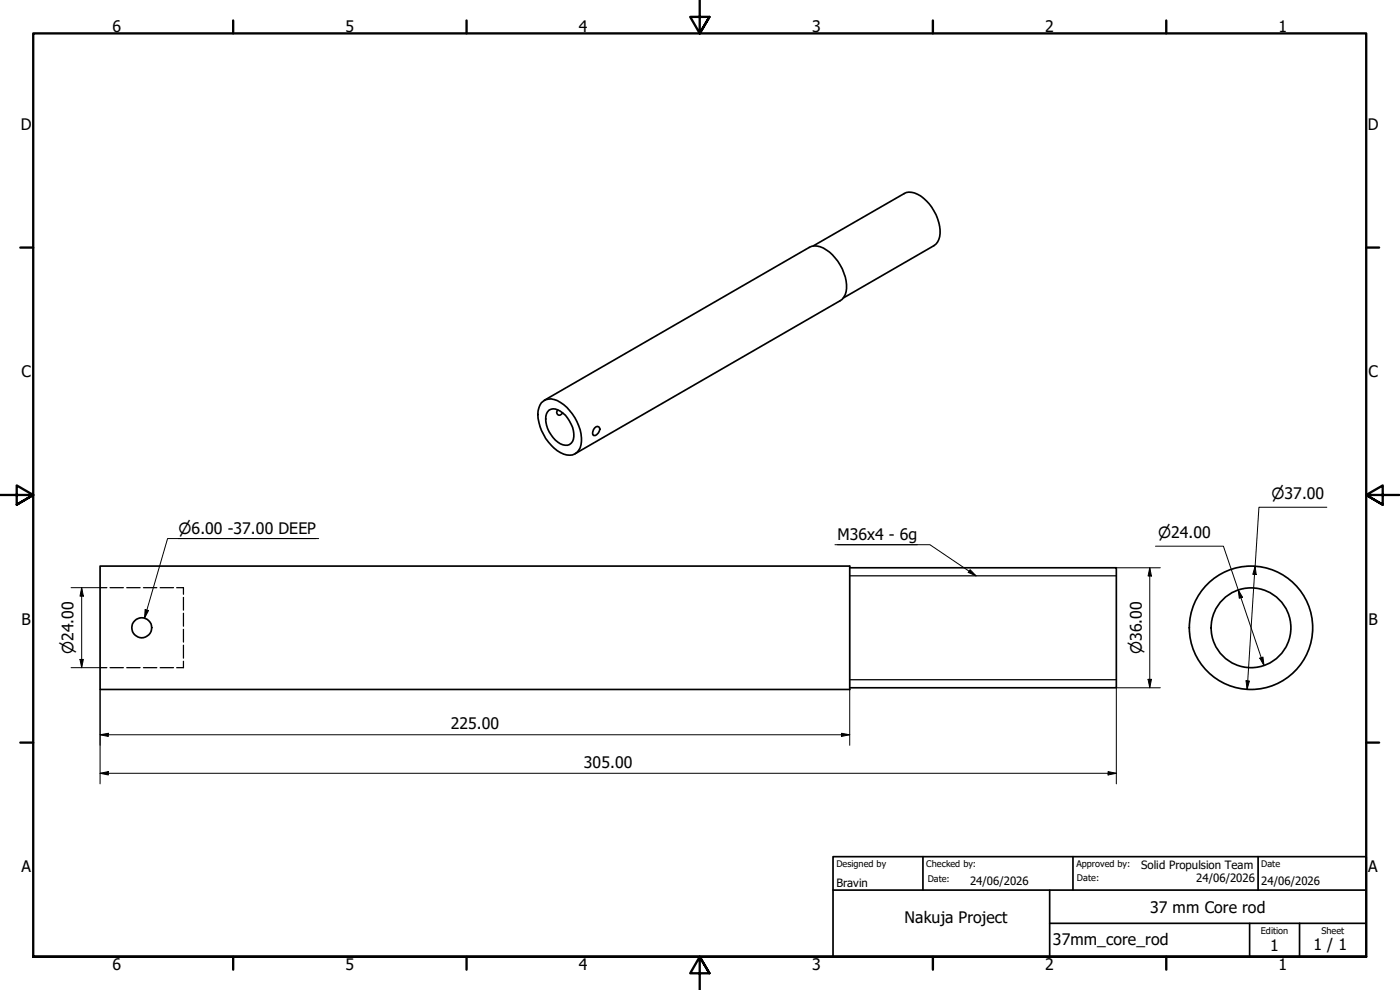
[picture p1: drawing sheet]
<svg xmlns="http://www.w3.org/2000/svg" width="420mm" height="297mm" viewBox="0 0 420 297" stroke-linecap="round" stroke-linejoin="round" font-family="sans-serif">
<!-- layer: Visible (ISO) -->
<g fill="none" stroke="#000" stroke-width=".51">
<path d="M244.1 73.8l27.2-15.7a5.9 5.9 0 0 1 6.8 2.2 13.3 13.3 0 0 1 3.9 10.7 4 4 0 0 1-1.7 2.7l-27.2 15.7M162.5 120.8a4.2 4.2 0 0 1 5.7 0 13.8 13.8 0 0 1 6.2 12.7 3.6 3.6 0 0 1-5.2 2.8 13.7 13.7 0 0 1-7.7-13zM163.3 120.1l79.6-45.9a4.9 4.9 0 0 1 5.1 .8 13.6 13.6 0 0 1 5.9 12.5 4.3 4.3 0 0 1-1.7 2.7l-79.6 45.9M164.8 123a3.4 3.4 0 0 1 4.1 .9 7.9 7.9 0 0 1 2.9 8.5 2.5 2.5 0 0 1-3.7 .7 8.7 8.7 0 0 1-4.1-9zM167.3 122.9a.94 .94 0 0 0 .1 1.5 .94 .94 0 0 0 1.4-.5M178.4 128.4a.88 .88 0 0 1 1.4-.2 .88 .88 0 0 1 0 1.3 1.32 1.32 0 0 1-1.7 1 1.76 1.76 0 0 1 .3-2.1zM30 169.8h225v37.1h-225zM255 170.4h80v36h-80"/>
<circle cx="42.5" cy="188.4" r="2.99"/>
<circle cx="375.4" cy="188.4" r="12"/>
<circle cx="375.4" cy="188.4" r="18.5"/>
</g>
<!-- layer: Hidden (ISO) -->
<g fill="none" stroke="#000" stroke-width=".38">
<path d="M30 176.3h2.1M33 176.3h4M38 176.3h4M43.1 176.3h4M48.1 176.3h4M53 176.3h2.1v2M55.1 179.2v3.9M55.1 184v3.9M55.1 188.8v3.8M55.1 193.6v3.9M55.1 198.4v1.9h-2.1M30 200.3h2.1"/>
<path d="M33 200.3h4M38 200.3h4M43.1 200.3h4M48.1 200.3h4"/>
</g>
<!-- layer: Visible Narrow (ISO) -->
<path d="M255 172.8h80M255 203.9h80" fill="none" stroke="#000" stroke-width=".38"/>
<!-- layer: Border (ISO) -->
<g fill="none" stroke="#000" stroke-width=".7">
<path d="M70 6.1v3.9M140 6.1v3.9M210 0v10l-2.9-4.9h5.8l-2.9 4.9 2.9-4.9M280 6.1v3.9M350 6.1v3.9M6.1 74.3h3.9M410 74.3h3.9M0 148.5h10l-5-2.8v5.7l5-2.9-5 2.9M420 148.5h-10l5-2.8v5.7l-5-2.9 5 2.9M6.1 222.8h3.9M410 222.8h3.9M10 287.1v-277.1h400v277.1h-400h400"/>
<path d="M70 287.1v3.8M140 287.1v3.8M212.9 292l-2.9-4.9 2.9 4.9h-5.8l2.9-4.9v9.9M280 287.1v3.8M350 287.1v3.8"/>
</g>
<!-- layer: Title (ISO) -->
<path d="M250 257h160v30.1h-160zM277 257v10.1M322 257v10.1M377.6 257v10.1M250 267.1h160M315 277h95M315 267.1v20M375 277v10.1M390 277v10.1" fill="none" stroke="#000" stroke-width=".51"/>
<!-- layer: Dimension (ISO) -->
<g fill="none" stroke="#000" stroke-width=".3">
<path d="M398.2 152.2h-20.4l-3.5 54.6M21.3 176.3h8.7M24.5 176.3l.5 2.6h-1zM24.5 176.3v24M335 170.4h13.2M345.1 170.4l.5 2.4h-1zM345.1 170.4v36M346.8 163.9h20.4l12.1 35.8M371.6 177l1.3 2.2-1 .3zM376.7 169.9l.3 2.5-1-.1zM24 197.9h1l-.5 2.4zM378.1 197.5l.9-.3 .3 2.5z"/>
<path d="M21.3 200.3h8.7M30 206.9v28.3M255 206.9v16.7M344.6 203.8h1l-.5 2.6zM348.2 206.4h-13.2v28.8M374 204.3h1l-.7 2.5zM30 220.5l2.5-.5v1zM30 232l2.5-.5v1zM30 220.5h225M30 232h305M252.5 220l2.5 .5-2.5 .5zM332.5 231.5l2.5 .5-2.5 .5z"/>
</g>
<path d="M24.5 176.3l.5 2.6h-1zM345.1 170.4l.5 2.4h-1zM371.6 177l1.3 2.2-1 .3zM376.7 169.9l.3 2.5-1-.1zM24 197.9h1l-.5 2.4zM378.1 197.5l.9-.3 .3 2.5zM344.6 203.8h1l-.5 2.6zM374 204.3h1l-.7 2.5zM30 220.5l2.5-.5v1zM30 232l2.5-.5v1zM252.5 220l2.5 .5-2.5 .5zM332.5 231.5l2.5 .5-2.5 .5z" fill="#000"/>
<!-- layer: Symbol (ISO) -->
<path d="M53.5 161.6h41.4M95.6 161.6h-45.3l-6.9 23.9M250.6 163.4h28.5l13.8 9.4M251.3 163.4h24M291.1 170.9l1.8 1.9-2.3-1zM43.6 182.9l1 .3-1.2 2.3z" fill="none" stroke="#000" stroke-width=".3"/>
<path d="M291.1 170.9l1.8 1.9-2.3-1zM43.6 182.9l1 .3-1.2 2.3z" fill="#000"/>
<g font-size="4.8">
<text x="33.7" y="9.6">6</text>
<text x="103.7" y="9.6">5</text>
<text x="173.7" y="9.6">4</text>
<text x="243.7" y="9.6">3</text>
<text x="313.7" y="9.6">2</text>
<text x="383.7" y="9.6">1</text>
<text x="6.2" y="38.9">D</text>
<text x="410.5" y="38.9">D</text>
<text x="6.4" y="113.1">C</text>
<text x="410.7" y="113.1">C</text>
<text x="251.3" y="162.2">M36x4 - 6g</text>
<text x="6.4" y="187.4">B</text>
<text x="410.7" y="187.4">B</text>
<text x="135.3" y="218.9">225.00</text>
<text x="175.3" y="230.4">305.00</text>
<text x="6.4" y="261.7">A</text>
<text x="410.7" y="261.7">A</text>
<text x="345.2" y="273.9">37 mm Core rod</text>
<text x="271.5" y="277">Nakuja Project</text>
<text x="316" y="283.5">37mm_core_rod</text>
<text x="381.2" y="285.3">1</text>
<text x="394.2" y="285">1 / 1</text>
<text x="33.7" y="290.9">6</text>
<text x="103.7" y="290.9">5</text>
<text x="173.7" y="290.9">4</text>
<text x="243.7" y="290.9">3</text>
<text x="313.7" y="290.9">2</text>
<text x="383.7" y="290.9">1</text>
</g>
<g font-size="4.6">
<text x="381.6" y="149.8">⌀37.00</text>
<text x="53.5" y="160.3">⌀6.00 -37.00 DEEP</text>
<text x="347.5" y="161.5">⌀24.00</text>
<text x="22.1" y="196.3" transform="rotate(-90 22.1 196.3)">⌀24.00</text>
<text x="342.6" y="196.3" transform="rotate(-90 342.6 196.3)">⌀36.00</text>
</g>
<g font-size="3.4">
<text x="342.5" y="260.7">Solid Propulsion Team</text>
<text x="251" y="266">Bravin</text>
<text x="291.1" y="265.5">24/06/2026</text>
<text x="359" y="264.7">24/06/2026</text>
<text x="378.5" y="265.5">24/06/2026</text>
</g>
<g font-size="2.7">
<text x="251" y="260.1">Designed by</text>
<text x="278" y="260.1">Checked by:</text>
<text x="323" y="260.1">Approved by:</text>
<text x="378.5" y="260">Date</text>
<text x="278.4" y="264.8">Date:</text>
<text x="323.2" y="264.4">Date:</text>
<text x="378.4" y="280.1">Edition</text>
<text x="396.6" y="280.1">Sheet</text>
</g>
</svg>
